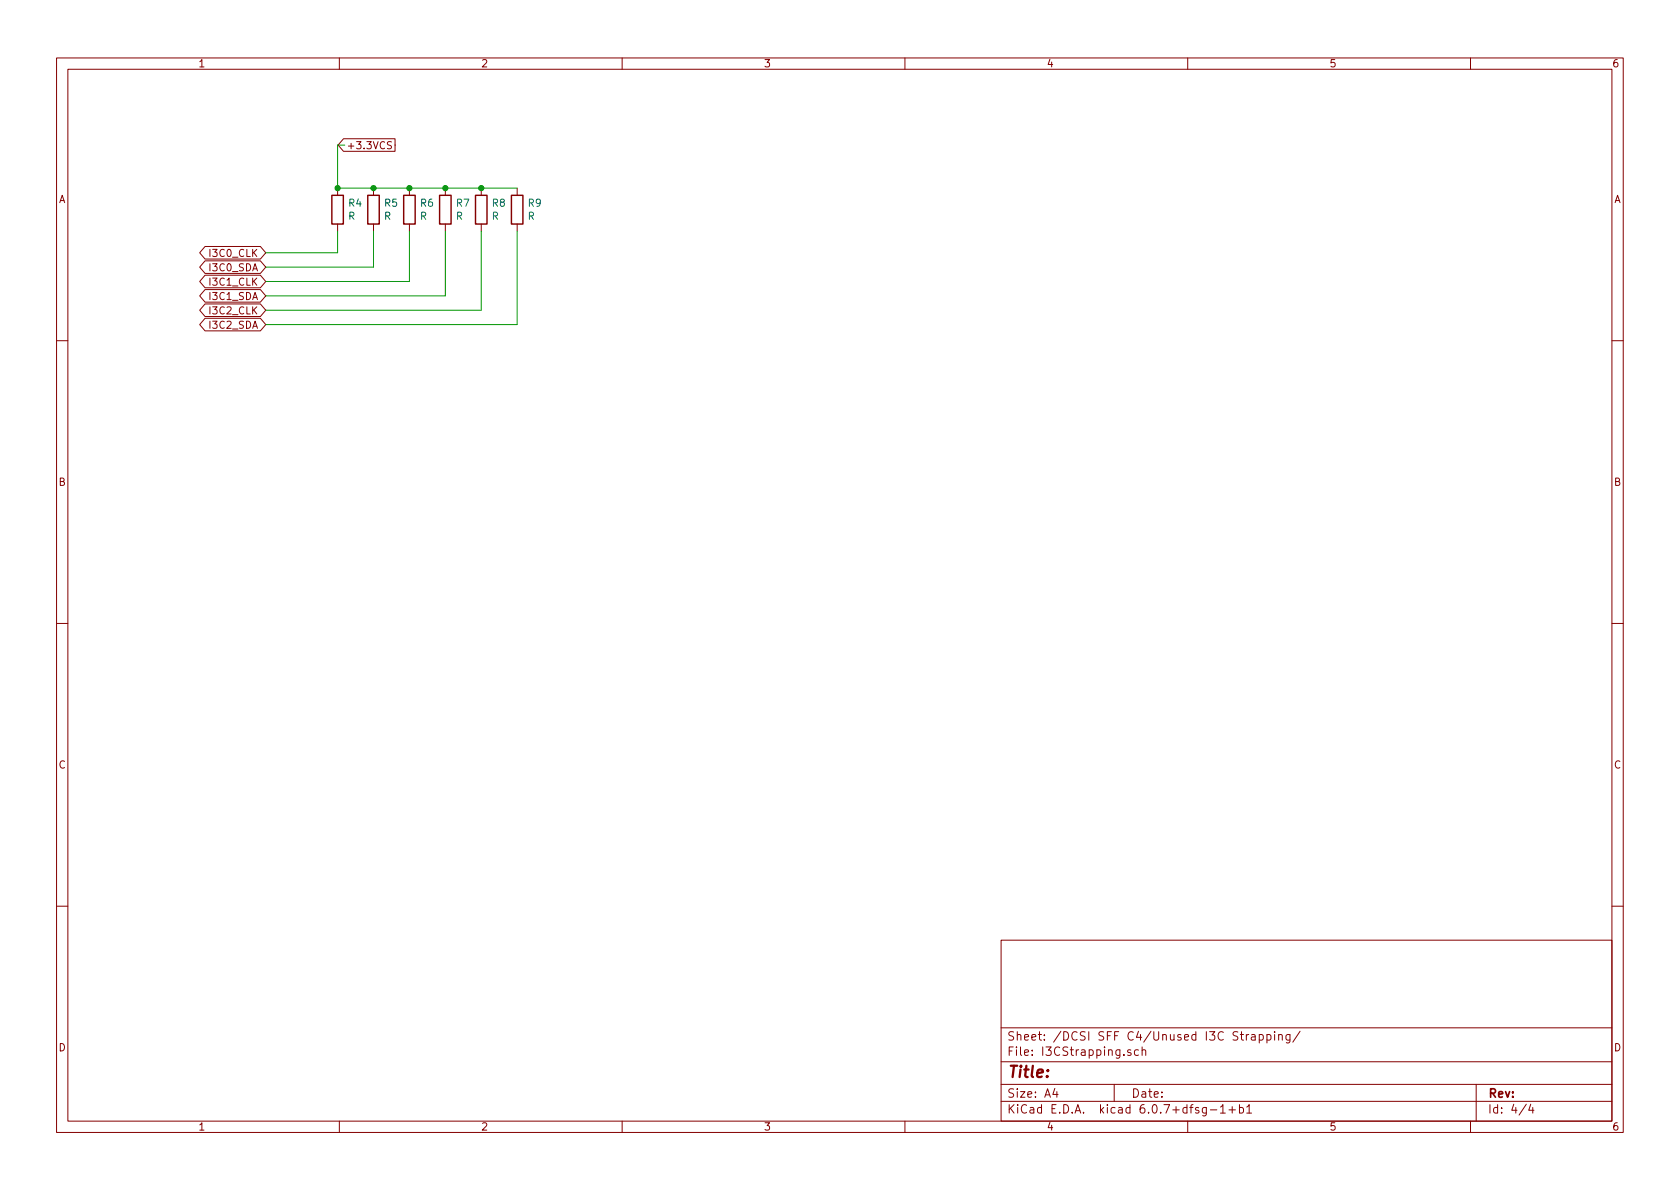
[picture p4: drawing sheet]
<svg xmlns="http://www.w3.org/2000/svg" width="297mm" height="210mm" viewBox="0 0 297 210" stroke-linecap="round" stroke-linejoin="round" font-family="sans-serif">
<g fill="none" stroke="#840000" stroke-width=".18">
<path d="M10 10.2h277v190.1h-277zM12 12.2h273v186.1h-273zM60 10.2v2M110 10.2v2M160 10.2v2M210 10.2v2M260 10.2v2M59.7 33.3v1.2M59.7 39.6v1.3M60.7 24.5h9.1v2.3h-9.1l-.9-1.2zM61.6 25.8h1M66 33.3v1.2"/>
<path d="M66 39.6v1.3M72.4 33.3v1.2M72.4 39.6v1.3M78.7 33.3v1.2M78.7 39.6v1.3M85.1 33.3v1.2M85.1 39.6v1.3M91.4 33.3v1.2M91.4 39.6v1.3M36.3 48.7h9.7l1 1.1-1 1.1h-9.7l-1-1.1zM36.3 46.1h9.7l1 1.1-1 1.1h-9.7l-1-1.1zM36.3 51.2h9.7l1 1.1-1 1.1h-9.7l-1-1.1z"/>
<path d="M36.3 53.7h9.7l1 1.2-1 1.1h-9.7l-1-1.1zM36.3 56.3h9.7l1 1.1-1 1.1h-9.7l-1-1.1zM36.3 43.6h9.7l1 1.1-1 1.1h-9.7l-1-1.1zM10 60.2h2M285 60.2h2M10 110.2h2M285 110.2h2M10 160.2h2M177 166.3h108v32h-108zM285 160.2h2M60 198.3v2M110 198.3v2"/>
<path d="M160 198.3v2M177 194.8h108M177 191.8h108M177 187.8h108M177 181.8h108M186.5 192.5l-.4 1h1M186.9 193v1M197 191.8v3M199.9 185.7l-.3-.1-.2 .2v.3l.5 .1v.4h-.5M201.3 185.7l-.4-.1-.3 .3v.4l.1 .3h.6M201.9 185.8l.2-.2 .4 .1 .1 .9M201.9 185.1v1.5"/>
<path d="M210 198.3v2M213.3 195.8v1.2l-.3 .3h-.4M213.3 195.9l-.4-.1-.3 .3v.4l.1 .3h.6M214 196.3h1.1M215.8 195.8l.4-.5v1.5M215.8 196.8h.8M217.3 196.3h1.1M217.9 195.7v1.1M219.1 195.9l.5-.1 .3 .3v.4l-.2 .3h-.6M219.1 195.3v1.5M220.4 195.8l.5-.5v1.5M220.4 196.8h.9"/>
<path d="M220.8 182.9l-.3 .1-.1 .2M221.3 183h.6v.9M221.9 183.3l-.5 .1a.29 .29 0 0 0-.2 .2 .29 .29 0 0 0 .2 .3h.5M222.6 183l.5-.1 .3 .3v.4l-.2 .3h-.6M222.6 182.9v1.5M224 183l.4-.1 .3 .3v.4l-.1 .3h-.6M224 182.9v1.5M225.4 182.4v.2M225.4 182.9v1M226.1 183.1l.2-.2 .3 .1 .1 .9M226.1 182.9v1M228.1 182.9v1.2l-.3 .3h-.4"/>
<path d="M228.1 183l-.5-.1-.2 .3v.4l.1 .3h.6M229.9 182.4l-1.3 1.9M260 198.3v2M261 191.8v6.5M269.9 195.3l-1.3 1.9M270.6 195.3l-.3 1h.9M271 195.8v1"/>
</g>
<path d="M58.7 34.5h2v5.1h-2zM65 34.5h2.1v5.1h-2.1zM71.4 34.5h2v5.1h-2zM77.7 34.5h2.1v5.1h-2.1zM84.1 34.5h2v5.1h-2zM90.4 34.5h2.1v5.1h-2.1z" fill="none" stroke="#840000" stroke-width=".25"/>
<path d="M61 25.6h-1.3v7.7h31.7M59.7 40.9v3.8h-12.7M66 40.9v6.3h-19M72.4 40.9v8.9h-25.4M78.7 40.9v11.4h-31.7M85.1 40.9v14h-38.1M91.4 40.9v16.5h-44.4" fill="none" stroke="#009600" stroke-width=".18"/>
<g fill="#009600" stroke="#009600" stroke-width=".18">
<circle cx="59.7" cy="33.3" r=".46"/>
<circle cx="85.1" cy="33.3" r=".46"/>
<circle cx="72.4" cy="33.3" r=".46"/>
<circle cx="66" cy="33.3" r=".46"/>
<circle cx="78.7" cy="33.3" r=".46"/>
</g>
<text font-size="2.8" fill="#840000" x="178" y="190.6">Title:</text>
<g font-size="2.1" fill="#840000">
<text x="178" y="184">Sheet: /DCSI SFF C4/Unused I3C Strapping/</text>
<text x="178" y="186.7">File: I3CStrapping.sch</text>
<text x="178" y="196.9">KiCad E.D.A. kicad 6.0.7+dfsg-1+b1</text>
<text x="178" y="194.1">Size: A4</text>
<text x="200" y="194.1">Date:</text>
<text x="263" y="194.1">Rev:</text>
<text x="263" y="196.9">Id: 4/4</text>
</g>
<g font-size="1.8" fill="#840000">
<text x="35" y="11.9">1</text>
<text x="85" y="11.9">2</text>
<text x="135" y="11.9">3</text>
<text x="185" y="11.9">4</text>
<text x="235" y="11.9">5</text>
<text x="285" y="11.9">6</text>
<text x="62.4" y="26.4">+3.3VCS</text>
<text x="10.3" y="35.9">A</text>
<text x="285.3" y="35.9">A</text>
<text x="37.3" y="48">I3C0_SDA</text>
<text x="37.4" y="45.4">I3C0_CLK</text>
<text x="37.3" y="53">I3C1_SDA</text>
<text x="37.4" y="50.5">I3C1_CLK</text>
<text x="37.3" y="58.1">I3C2_SDA</text>
<text x="37.4" y="55.6">I3C2_CLK</text>
<text x="10.3" y="85.9">B</text>
<text x="285.3" y="85.9">B</text>
<text x="10.3" y="135.9">C</text>
<text x="285.3" y="135.9">C</text>
<text x="10.3" y="185.9">D</text>
<text x="285.3" y="185.9">D</text>
<text x="35" y="199.9">1</text>
<text x="85" y="199.9">2</text>
<text x="135" y="199.9">3</text>
<text x="185" y="199.9">4</text>
<text x="235" y="199.9">5</text>
<text x="285" y="199.9">6</text>
</g>
<g font-size="1.8" fill="#006464">
<text x="61.5" y="38.9">R</text>
<text x="61.7" y="36.5">R4</text>
<text x="67.9" y="38.9">R</text>
<text x="68" y="36.5">R5</text>
<text x="74.2" y="38.9">R</text>
<text x="74.4" y="36.5">R6</text>
<text x="80.6" y="38.9">R</text>
<text x="80.7" y="36.5">R7</text>
<text x="86.9" y="38.9">R</text>
<text x="87.1" y="36.5">R8</text>
<text x="93.3" y="38.9">R</text>
<text x="93.4" y="36.5">R9</text>
</g>
</svg>
